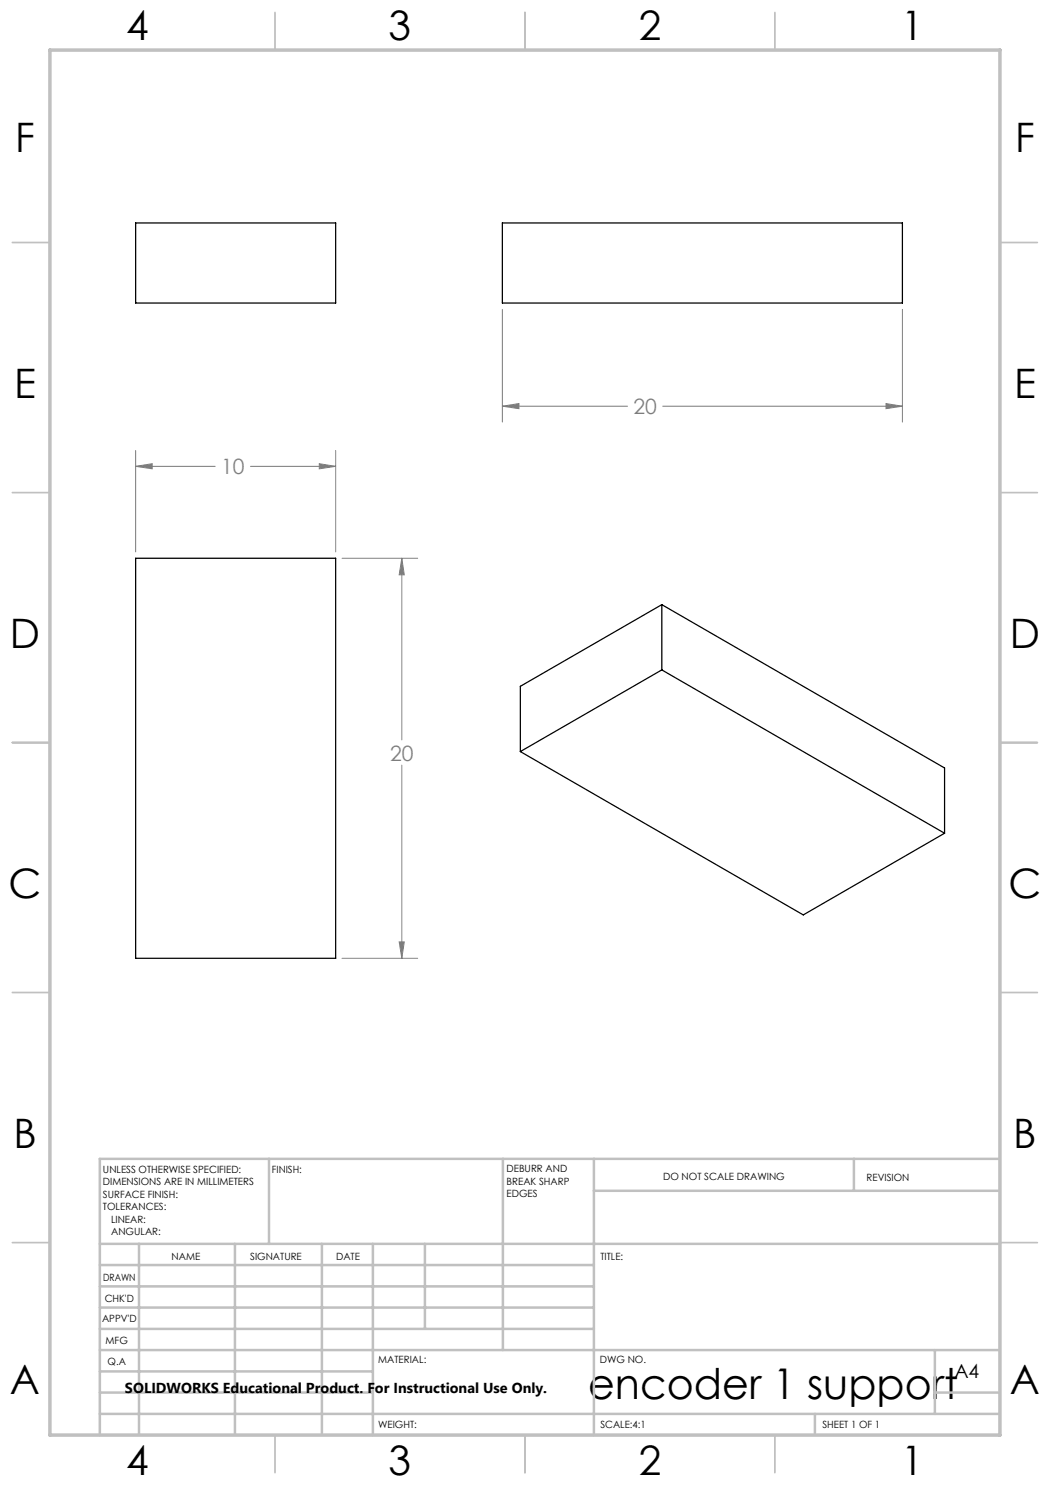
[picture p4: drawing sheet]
<svg xmlns="http://www.w3.org/2000/svg" width="210mm" height="297mm" viewBox="0 0 210 297" stroke-linecap="round" stroke-linejoin="round" font-family="sans-serif">
<g fill="none" stroke="#808080" stroke-width=".2">
<path d="M100.5 61.9v22.5M180.5 61.9v22.5M27.1 93.3l3.3-.6v1.1zM27.1 90.1v20.3M27.1 93.3h15.9M50.1 93.3h17M63.9 92.7l3.2 .6-3.2 .5zM67.1 90.1v20.3M100.5 81.2l3.3-.5v1zM100.5 81.2h25M132.5 81.2h48M177.2 80.7l3.3 .5-3.3 .5z"/>
<path d="M68.4 111.7h15.1M80.4 111.7l.5 3.3h-1.1zM80.4 111.7v36.3M80.4 153v38.7M68.4 191.7h15.1M79.8 188.4h1.1l-.5 3.3z"/>
</g>
<g fill="none" stroke="#c0c0c0" stroke-width=".35">
<path d="M55 2.5v7.5M105 2.5v7.5M155 2.5v7.5M2.5 48.5h7.5M200 48.5h7.5M2.5 98.5h7.5M200 98.5h7.5M2.5 148.5h7.5M200 148.5h7.5M2.5 198.5h7.5M200 198.5h7.5M2.5 248.5h7.5"/>
<path d="M200 248.5h7.5M55 287v7.5M105 287v7.5M155 287v7.5"/>
</g>
<g fill="none" stroke="#c0c0c0" stroke-width=".5">
<path d="M53.8 231.8v17M100.6 231.8v38.2M118.8 231.8v55.2M118.8 238.2h81.2M170.8 231.8v6.4M200 231.8h-180v55.2M20 248.8h180M20 257.3h98.8M20 253h98.8M27.8 248.8v38.2M47 248.8v38.2M64.4 248.8v38.2"/>
<path d="M74.6 248.8v38.2M85 248.8v17M20 265.8h98.8M20 261.5h98.8M20 278.5h54.6M20 274.3h54.6M20 270h180M187 278.5h13M187 270v12.8M20 282.8h180M163 282.8v4.2"/>
</g>
<path d="M10 10h190v277h-190z" fill="none" stroke="#c0c0c0" stroke-width=".7"/>
<path d="M177.2 80.7l3.3 .5-3.3 .5zM100.5 81.2l3.3-.5v1zM63.9 92.7l3.2 .6-3.2 .5zM27.1 93.3l3.3-.6v1.1zM79.8 188.4h1.1l-.5 3.3zM80.4 111.7l.5 3.3h-1.1z" fill="#808080"/>
<path d="M27.1 44.6h40v16h-40zM100.5 44.6h80v16h-80zM27.1 111.7h40v80h-40zM132.4 120.9v13.1M132.4 134l-28.3 16.3M132.4 120.9l-28.3 16.4v13M132.4 134l56.5 32.6M132.4 120.9l56.5 32.7v13M104.1 150.3l56.6 32.7 28.2-16.4" fill="none" stroke="#000" stroke-width=".25"/>
<text font-size="8.5" x="117.6" y="279.7">encoder 1 support</text>
<g font-size="8.1">
<text x="25.2" y="8">4</text>
<text x="77.7" y="8">3</text>
<text x="127.7" y="8">2</text>
<text x="180.2" y="8">1</text>
<text x="3" y="30.4">F</text>
<text x="203" y="30.4">F</text>
<text x="2.8" y="79.6">E</text>
<text x="202.8" y="79.6">E</text>
<text x="2" y="129.6">D</text>
<text x="202" y="129.6">D</text>
<text x="1.7" y="179.6">C</text>
<text x="201.7" y="179.6">C</text>
<text x="2.7" y="229.6">B</text>
<text x="202.7" y="229.6">B</text>
<text x="2" y="278.9">A</text>
<text x="202" y="278.9">A</text>
<text x="25.2" y="295">4</text>
<text x="77.7" y="295">3</text>
<text x="127.7" y="295">2</text>
<text x="180.2" y="295">1</text>
</g>
<g font-size="4.2" fill="#808080">
<text x="126.7" y="82.8">20</text>
<text x="44.2" y="94.8">10</text>
<text x="78" y="152.1">20</text>
</g>
<text font-size="3.9" x="190.9" y="275.5">A4</text>
<text font-size="2.9" x="25" y="278.6">SOLIDWORKS Educational Product. For Instructional Use Only.</text>
<g font-size="2">
<text x="20.6" y="234.6">UNLESS OTHERWISE SPECIFIED:</text>
<text x="20.6" y="237.1">DIMENSIONS ARE IN MILLIMETERS</text>
<text x="20.6" y="239.6">SURFACE FINISH:</text>
<text x="54.4" y="234.6">FINISH:</text>
<text x="101.3" y="234.5">DEBURR AND</text>
<text x="101.3" y="237">BREAK SHARP</text>
<text x="101.3" y="239.5">EDGES</text>
<text x="132.6" y="236">DO NOT SCALE DRAWING</text>
<text x="173.3" y="236.2">REVISION</text>
<text x="20.6" y="242.1">TOLERANCES:</text>
<text x="22.2" y="244.6">LINEAR:</text>
<text x="22.2" y="247.1">ANGULAR:</text>
<text x="34.3" y="252">NAME</text>
<text x="50" y="251.9">SIGNATURE</text>
<text x="67.2" y="251.9">DATE</text>
<text x="120.1" y="251.9">TITLE:</text>
<text x="20.6" y="256.1">DRAWN</text>
<text x="20.9" y="260.3">CHK'D</text>
<text x="20.4" y="264.4">APPV'D</text>
<text x="21.1" y="268.8">MFG</text>
<text x="21.5" y="273">Q.A</text>
<text x="75.6" y="272.5">MATERIAL:</text>
<text x="120" y="272.5">DWG NO.</text>
<text x="75.6" y="285.5">WEIGHT:</text>
<text x="120.1" y="285.6">SCALE:4:1</text>
<text x="164.5" y="285.6">SHEET 1 OF 1</text>
</g>
</svg>
